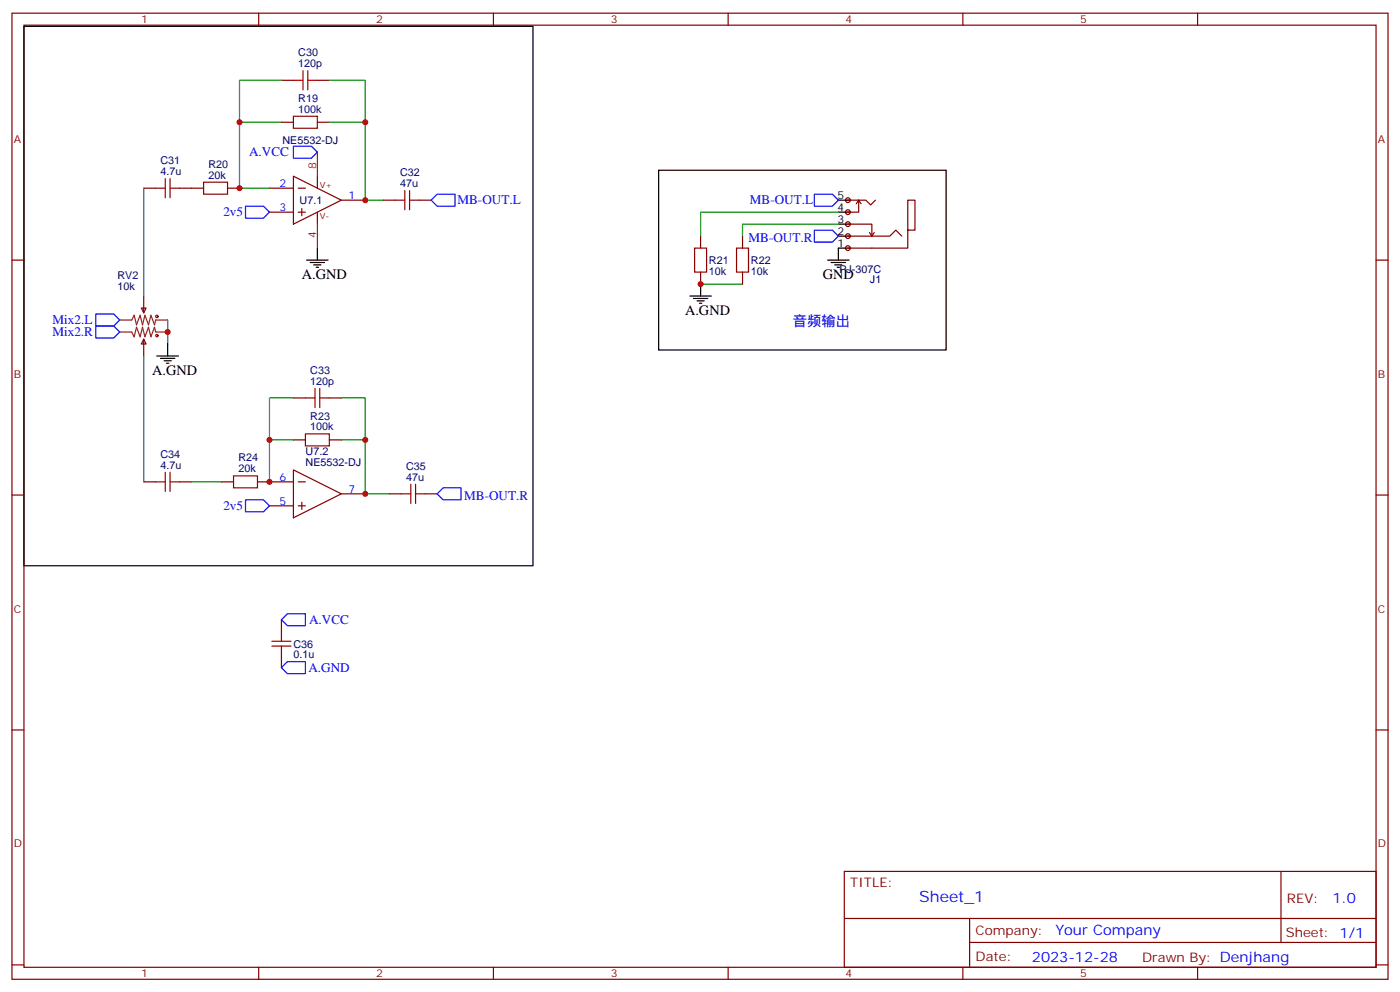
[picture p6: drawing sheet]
<svg xmlns="http://www.w3.org/2000/svg" width="412mm" height="292mm" viewBox="0 0 412 292" stroke-linecap="round" stroke-linejoin="round" font-family="sans-serif">
<g fill="none" stroke="#870000" stroke-width=".35">
<path d="M3.5 3.9h405.4v284.3h-405.4zM7.1 7.4h398.2v277.3h-398.2zM76.2 3.9v3.5M145.3 3.9v3.5M214.5 3.9v3.5M283.6 3.9v3.5M352.8 3.9v3.5M82.9 36h3.5M82.9 23.6h3.5M93.5 36h3.5M93.5 23.6h3.5M42.3 55.4h3.6"/>
<path d="M52.9 55.4h7.1M67 55.4h3.6M79.4 55.4h7M86.4 51.9l14.1 7-14.1 7.1zM87.8 55.4h2.2M93.5 51.9v3.5M100.5 58.9h7.1M112.9 58.9h3.5M123.5 58.9h3.5M3.5 76.6h3.6M79.4 62.4h7M87.8 62.4h2.2"/>
<path d="M88.9 61.4v2.1M93.5 62.4v3.6M405.3 76.6h3.6M41.6 90.7h1.4l-.7 1.4zM42.3 99.8l.7 1.4h-1.4zM42.3 87.1v5M42.3 99.8v5M86.4 117.1h3.6M97 117.1h3.5M86.4 138.3l14.1 7-14.1 7.1zM86.4 129.5h3.6M97 129.5h3.5"/>
<path d="M3.5 145.7h3.6M42.3 141.8h3.6M52.9 141.8h3.5M65.3 141.8h3.5M75.8 141.8h10.6M79.4 148.9h7M87.8 141.8h2.2M87.8 148.9h2.2M88.9 147.8v2.1M100.5 145.3h7.1M114.7 145.3h3.5M125.2 145.3h3.6"/>
<path d="M405.3 145.7h3.6M3.5 214.8h3.6M405.3 214.8h3.6M248.7 256.5h156.6v28.2h-156.6zM377.3 256.5v20.9M248.7 270.3h156.5M285.6 277.4h119.6M285.6 270.3v14.1M3.5 284h3.6M76.2 284.7v3.5M145.3 284.7v3.5M214.5 284.7v3.5"/>
<path d="M283.6 284.7v3.5M352.8 284.7v3.5M405.3 284h3.6"/>
</g>
<g fill="none" stroke="#a10000" stroke-width=".35">
<path d="M86.4 34.2h7.1v3.5h-7.1zM86.4 23.6h2.9M89.3 20.8v5.7M90.7 23.6h2.8M90.7 20.8v5.7M45.9 55.4h2.8M48.7 52.6v5.6M50.1 52.6v5.6M50.1 55.4h2.8M60 53.6h7v3.5h-7zM116.4 58.9h2.8M119.2 56.1v5.6"/>
<path d="M120.6 58.9h2.9M120.6 56.1v5.6M90 117.1h2.8M92.8 114.3v5.6M94.2 117.1h2.8M94.2 114.3v5.6M48.7 139v5.6M50.1 139v5.6M90 127.7h7v3.5h-7zM45.9 141.8h2.8M50.1 141.8h2.8M68.8 140.1h7v3.5h-7z"/>
<path d="M118.2 145.3h2.8M121 142.5v5.7M122.4 145.3h2.8M122.4 142.5v5.7"/>
<circle cx="46.2" cy="98.8" r=".35"/>
<circle cx="46.2" cy="93.1" r=".35"/>
</g>
<path d="M35.3 94.2h3.5l.7-1.4 .7 2.8 1.1-2.8 .7 2.8 .7-2.8 1 2.8 .7-2.8 1.1 2.8 .4-1.4h3.5M35.3 97.7h3.5l.7 1.4 .7-2.8 1.1 2.8 .7-2.8 .7 2.8 1-2.8 .7 2.8 1.1-2.8 .4 1.4h3.5" fill="none" stroke="#8c2424" stroke-width=".35"/>
<path d="M93.5 44.8v7.1M93.5 66v7" fill="none" stroke="#f00" stroke-width=".35"/>
<g fill="none" stroke="#008700" stroke-width=".35">
<path d="M82.9 36h-12.3v19.4h8.8M82.9 23.6h-12.3v12.4M97 36h10.6v22.9h5.3M97 23.6h10.6v12.4M42.3 55.4v31.7M49.4 94.2v7M206.4 83.6h12.3M42.3 104.8v37M86.4 117.1h-7v24.7M100.5 117.1h7.1v12.4M79.4 129.5h7M100.5 129.5h7.1v15.8h7.1"/>
<path d="M56.4 141.8h8.9"/>
</g>
<path d="M86.4 43h5.3l1.8 1.8-1.8 1.8h-5.3zM72.3 60.7h5.3l1.8 1.7-1.8 1.8h-5.3zM28.2 92.4h5.3l1.8 1.8-1.8 1.8h-5.3zM28.2 96h5.3l1.8 1.7-1.8 1.8h-5.3zM72.3 147.1h5.3l1.8 1.8-1.8 1.7h-5.3z" fill="none" stroke="#00f" stroke-width=".35"/>
<g fill="none" stroke="#000" stroke-width=".35">
<path d="M7.1 7.8h149.9v158.7h-149.9zM90.3 76.6h6.4M91.4 77.3h4.2M92.4 78h2.1M93.1 78.7h.7M93.5 73v3.6M243.8 76.6h6.3M244.8 77.3h4.3M245.9 78h2.1M246.6 78.7h.7M246.9 73v3.6M46.2 104.8h6.4"/>
<path d="M47.3 105.5h4.2M48.3 106.2h2.1M49 106.9h.7M49.4 101.2v3.6"/>
</g>
<g fill="#f0f0f0" stroke="#870000" stroke-width=".35">
<circle cx="249.8" cy="58.9" r=".71"/>
<circle cx="249.8" cy="62.4" r=".71"/>
<circle cx="249.8" cy="66" r=".71"/>
<circle cx="249.8" cy="69.5" r=".71"/>
<circle cx="249.8" cy="73" r=".71"/>
</g>
<path d="M194 50.1h84.7v52.9h-84.7zM246.9 58.9h3.6M246.9 73h3.6M246.9 69.5h3.6M246.9 66h3.6M246.9 62.4h3.6M203.2 87.1h6.3M204.3 87.8h4.2M205.3 88.5h2.1M206 89.3h.7M206.4 83.6v3.5" fill="none" stroke="#000" stroke-width=".35"/>
<g fill="none" stroke="#870000" stroke-width=".35">
<path d="M249.8 58.9h5.3l1.4 1.4 1.4-1.4M252.9 58.9v3.5h-3.1M252.9 58.9l.7 1.1M252.9 58.9l-.7 1.1M206.4 69.5v3.5M218.7 69.5v3.5M249.8 69.5h12.3l1.8-1.8 1.7 1.8M249.8 66h7v3.5M256.1 68.4l.7 1.1M257.5 68.4l-.7 1.1M267.4 67.7v-8.8h2.1v8.8h-2.1v5.3h-17.6M206.4 80.1v3.5"/>
<path d="M218.7 80.1v3.5M82.9 182.4v3.5M82.9 193v3.5"/>
</g>
<path d="M204.6 73h3.5v7.1h-3.5zM217 73h3.5v7.1h-3.5zM80.1 190.1h5.6M80.1 188.7h5.6M82.9 185.9v2.8M82.9 190.1v2.9" fill="none" stroke="#a10000" stroke-width=".35"/>
<path d="M246.9 62.4h-40.5v7.1M246.9 66h-28.2v3.5" fill="none" stroke="#008700" stroke-width=".35"/>
<path d="M127 58.9l1.8-1.8h5.3v3.6h-5.3zM239.9 57.1h5.3l1.7 1.8-1.7 1.8h-5.3zM239.9 67.7h5.3l1.7 1.8-1.7 1.8h-5.3zM130.5 143.6h5.3v3.5h-5.3l-1.7-1.8zM82.9 196.5l1.8-1.8h5.3v3.6h-5.3zM84.7 180.6h5.3v3.5h-5.3l-1.8-1.7z" fill="none" stroke="#00f" stroke-width=".35"/>
<g fill="#c00">
<circle cx="49.4" cy="97.7" r=".88"/>
<circle cx="107.6" cy="58.9" r=".88"/>
<circle cx="70.6" cy="36" r=".88"/>
<circle cx="107.6" cy="36" r=".88"/>
<circle cx="79.4" cy="141.8" r=".88"/>
<circle cx="107.6" cy="145.3" r=".88"/>
<circle cx="107.6" cy="129.5" r=".88"/>
<circle cx="79.4" cy="129.5" r=".88"/>
<circle cx="70.6" cy="55.4" r=".88"/>
<circle cx="206.4" cy="83.6" r=".88"/>
</g>
<text font-size="4.6" fill="#00f" x="270.8" y="265.5">Sheet_1</text>
<g font-size="4.2">
<text x="88.9" y="82.2">A.GND</text>
<text x="242.4" y="82.2">GND</text>
<text x="201.8" y="92.8">A.GND</text>
<text x="44.8" y="110.4">A.GND</text>
</g>
<g font-size="4.2" fill="#00f">
<text x="233.5" y="96">音频输出</text>
<text x="392.5" y="265.7">1.0</text>
<text x="310.9" y="275.3">Your Company</text>
<text x="304" y="283.1">2023-12-28</text>
</g>
<g font-size="3.9" fill="#00f">
<text x="73.4" y="46.1">A.VCC</text>
<text x="65.8" y="63.7">2v5</text>
<text x="134.8" y="60.2">MB-OUT.L</text>
<text x="220.9" y="60.2">MB-OUT.L</text>
<text x="220.5" y="71.3">MB-OUT.R</text>
<text x="15.5" y="95.4">Mix2.L</text>
<text x="15.4" y="99">Mix2.R</text>
<text x="136.8" y="147.1">MB-OUT.R</text>
<text x="65.8" y="150.1">2v5</text>
<text x="91" y="183.6">A.VCC</text>
<text x="90.8" y="197.8">A.GND</text>
</g>
<g font-size="3.9" fill="#800">
<text x="250.5" y="261.1">TITLE:</text>
<text x="379.1" y="265.7">REV:</text>
<text x="287.4" y="275.3">Company:</text>
<text x="378.7" y="275.9">Sheet: 1/1</text>
<text x="287.4" y="282.9">Date:</text>
<text x="336.4" y="283">Drawn By: Denjhang</text>
</g>
<g font-size="3.2" fill="#800">
<text x="41.6" y="6.9">1</text>
<text x="110.8" y="6.9">2</text>
<text x="179.9" y="6.9">3</text>
<text x="249.1" y="6.9">4</text>
<text x="318.2" y="6.9">5</text>
<text x="4.1" y="42">A</text>
<text x="405.9" y="42">A</text>
<text x="4.1" y="111.1">B</text>
<text x="405.9" y="111.1">B</text>
<text x="4.1" y="180.3">C</text>
<text x="405.9" y="180.3">C</text>
<text x="4.1" y="249.4">D</text>
<text x="405.9" y="249.4">D</text>
<text x="41.6" y="287.7">1</text>
<text x="110.8" y="287.7">2</text>
<text x="179.9" y="287.7">3</text>
<text x="249.1" y="287.7">4</text>
<text x="318.2" y="287.7">5</text>
</g>
<g font-size="3.2" fill="#000080">
<text x="87.9" y="16.6">C30</text>
<text x="87.9" y="19.8">120p</text>
<text x="87.9" y="30">R19</text>
<text x="87.9" y="33.2">100k</text>
<text x="83.2" y="42.4">NE5532-DJ</text>
<text x="47.3" y="51.5">4.7u</text>
<text x="47.3" y="48.4">C31</text>
<text x="61.4" y="52.6">20k</text>
<text x="61.4" y="49.3">R20</text>
<text x="117.8" y="51.8">C32</text>
<text x="117.8" y="55">47u</text>
<text x="88.2" y="60.1">U7.1</text>
<text x="208.8" y="77.7">R21</text>
<text x="221.2" y="77.7">R22</text>
<text x="34.6" y="82.2">RV2</text>
<text x="208.8" y="80.9">10k</text>
<text x="221.2" y="80.9">10k</text>
<text x="247.3" y="80.3">PJ-307C</text>
<text x="256.3" y="83.4">J1</text>
<text x="34.6" y="85.4">10k</text>
<text x="91.4" y="113.2">120p</text>
<text x="91.4" y="110.1">C33</text>
<text x="91.4" y="123.5">R23</text>
<text x="91.4" y="126.6">100k</text>
<text x="47.3" y="137.9">4.7u</text>
<text x="47.3" y="134.8">C34</text>
<text x="70.2" y="135.8">R24</text>
<text x="90" y="137.1">NE5532-DJ</text>
<text x="90" y="134">U7.2</text>
<text x="70.2" y="139">20k</text>
<text x="119.6" y="141.5">47u</text>
<text x="119.6" y="138.2">C35</text>
<text x="86.4" y="190.6">C36</text>
<text x="86.4" y="193.7">0.1u</text>
</g>
<g font-size="3.2" fill="#f00">
<text x="93.1" y="49.7" transform="rotate(-90 93.1 49.7)">8</text>
<text x="93.1" y="70.1" transform="rotate(-90 93.1 70.1)">4</text>
</g>
<g font-size="3.2" fill="#00f">
<text x="82.3" y="55">2</text>
<text x="102.7" y="58.6">1</text>
<text x="82.3" y="62.1">3</text>
<text x="82.3" y="141.5">6</text>
<text x="82.3" y="148.5">5</text>
<text x="102.7" y="145">7</text>
</g>
<g font-size="3.2">
<text x="246.7" y="58.6">5</text>
<text x="246.7" y="65.6">3</text>
<text x="246.7" y="62.1">4</text>
<text x="246.7" y="69.1">2</text>
<text x="246.7" y="72.7">1</text>
</g>
<g font-size="2.5" fill="#800">
<text x="94.2" y="55.4">V+</text>
<text x="94.2" y="64.6">V-</text>
</g>
</svg>
